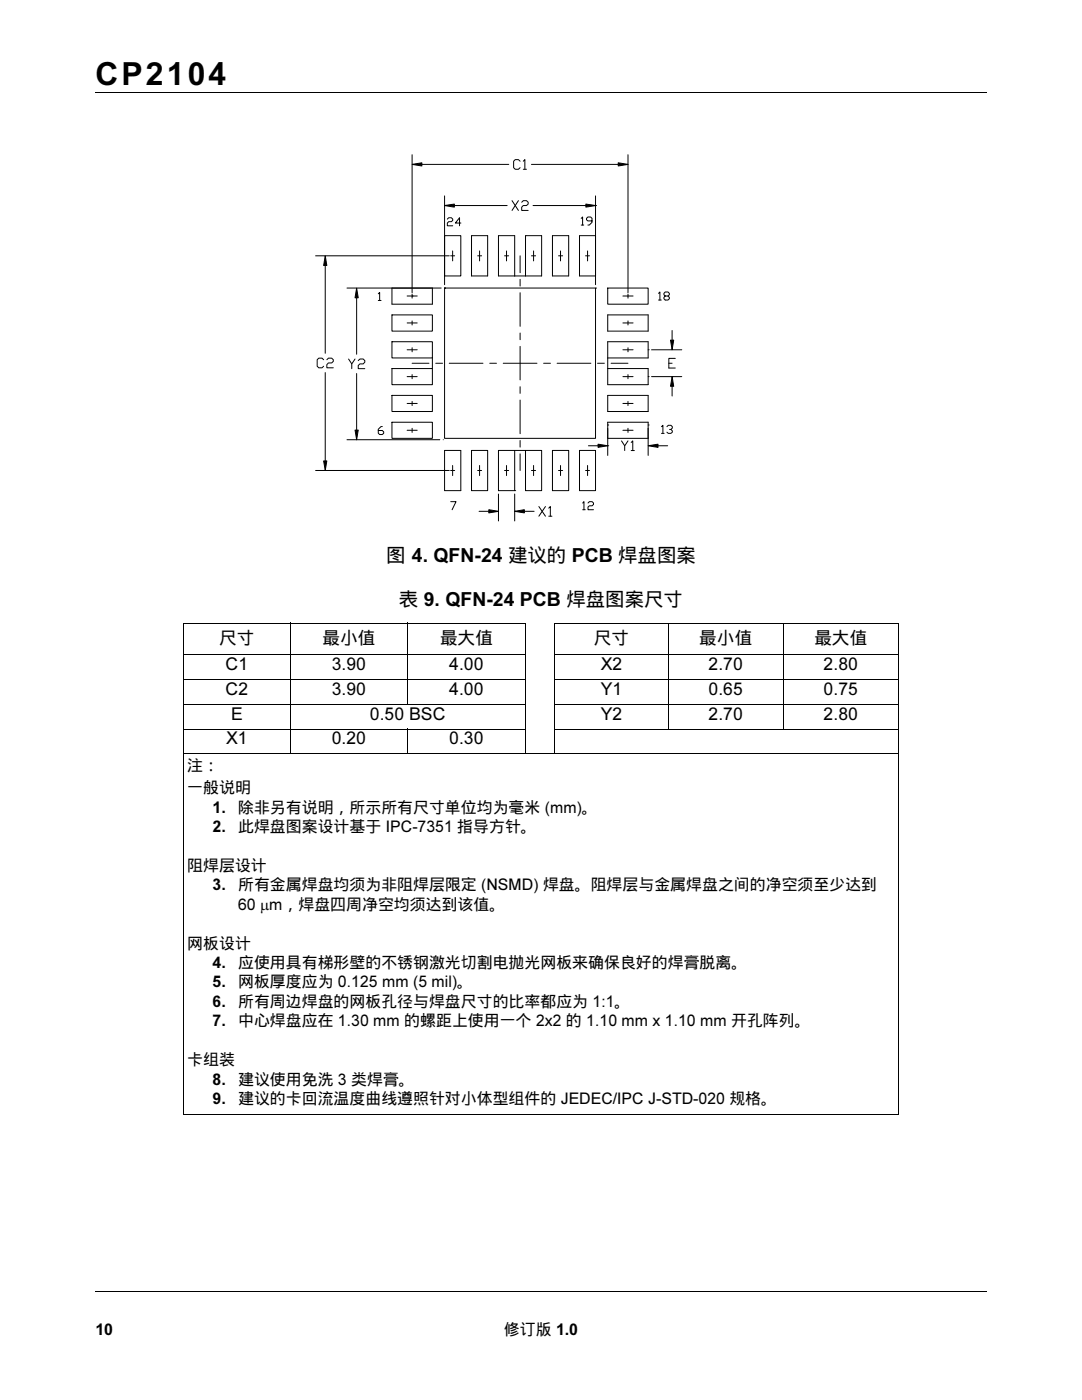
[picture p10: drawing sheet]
<svg xmlns="http://www.w3.org/2000/svg" width="216mm" height="279mm" viewBox="0 0 216 279" stroke-linecap="round" stroke-linejoin="round" font-family="sans-serif">
<path d="M19 18.4h177.8M19.1 257.8h177.8" fill="none" stroke="#000" stroke-width=".2"/>
<path d="M166.6 259.6h30.7v14.7h-30.7z" fill="#fff"/>
<g fill="none" stroke="#000" stroke-width=".2">
<path d="M36.6 124.3h68.3M36.6 130.7h68.3M36.6 135.6h68.3M36.6 124.4v97.9M57.9 124.2v26.3M81.4 124.2v16.5M104.8 124.4v26.1M110.6 124.3h68.7M110.6 130.7h68.7M110.6 135.6h68.7M110.7 124.4v26.1M133.4 124.2v21.4"/>
<path d="M156.3 124.2v21.4M179.3 124.4v97.9M36.6 140.6h68.3M36.6 145.5h68.3M36.6 150.4h142.7M81.4 145.4v5.1M110.6 140.6h68.7M110.6 145.5h68.7M36.6 222.4h142.7"/>
</g>
<path d="M60.2 28.5h77.7v77.7h-77.7z" fill="#fff"/>
<g fill="none" stroke="#000" stroke-width=".2">
<path d="M82.2 32.8l2-.3v.6zM82.2 30.9v27.5M84.2 32.8h17.3M88.7 39.1v17.7M103.8 32.2l-.4-.3h-.6l-.3 .3v1.3l.3 .3h.6l.4-.3M104.4 32.2l.3-.3v1.9M104.4 33.8h.7M106 32.8h17.4M118.8 39.1v17.7M123.4 32.5l1.9 .3-1.9 .3zM125.3 32.8h.1M125.3 30.9v27.5"/>
<path d="M63 51.1h26.6M64.9 53v17.5M64.9 51.1l.3 1.9h-.6zM69.2 57.5h18.8M71.2 59.4v11.3M71.2 57.5l.3 1.9h-.7zM75.5 58.6l.3-.2v1.6M75.5 60h.5M78.2 57.5v3.2h8.1v-3.2M81.2 59.1h2M82.2 59.1h.1M82.2 58.7v.8"/>
<path d="M88.7 57.5h.1M88.7 41l2-.3v.6zM88.7 47h3.2v8.1h-3.2zM88.7 57.5h30.1v30h-30.1zM89.3 43.7l.2-.2h.6l.2 .2v.3l-.2 .2h-.6l-.2 .3v.6h1M89.9 51.1h.8M90.3 50.1v2M90.7 41h10.5M92 44.5h-1.1l.8-1v1.6M94.1 47h3.2v8.1h-3.2zM95.3 51.1h.8M95.7 50.1v2"/>
<path d="M100.7 51.1h.8M101.1 50.1v2M102.2 40l1.2 2M103.4 40l-1.2 2M103.8 51.1v3.3M103.8 55.8v1.3M103.8 58.4v6.7M104.1 40.4l.3-.4h.7l.3 .4v.3l-.3 .3h-.7l-.3 .3v.7h1.3M104.9 55.1v-8.1h3.2v8.1h-8.6v-8.1h3.2v8.1M106 51.1h.9M106.4 41h10.5M106.5 50.1v2"/>
<path d="M110.2 47h3.3v8.1h-3.3zM111.4 51.1h.9M111.8 50.1v2M116 43.6l.2-.3v1.6M116 44.9h.5M116.8 51.1h.8M116.9 40.7l2 .3-2 .3zM117.2 50.1v2M118.1 44.1h-.8l-.3-.2v-.3l.3-.3h.6l.2 .3v.8l-.5 .5h-.3M118.8 57.5h.1M118.8 41h.1M118.8 47h-3.2v8.1h3.2"/>
<path d="M121.3 57.5h8v3.2h-8zM124.3 59.1h2M125.3 58.7v.8M131.4 58.5l.3-.2v1.6M131.4 59.9h.6M133.3 59.1l.3 .3v.2l-.3 .3h-.6l-.2-.3v-.2l.2-.3h.6l.3-.3v-.3l-.3-.2h-.6l-.2 .2v.3l.2 .3M64.6 71.8l-.3-.3h-.7l-.3 .3v1.3l.3 .3h.7l.3-.3M64.9 74.4v17.6M65.2 71.8l.3-.3h.7l.3 .3v.3l-.3 .3h-.7l-.3 .4v.6h1.3M69.6 71.6l.6 1v1M70.8 71.6l-.6 1M71.2 74.5v11.3"/>
<path d="M71.5 72l.3-.4h.7l.3 .4v.3l-.3 .3h-.7l-.3 .3v.7h1.3M78.2 62.8h8.1v3.3h-8.1zM78.2 68.2h8.1v3.2h-8.1zM78.2 73.6h8.1v3.2h-8.1zM78.2 78.9h8.1v3.2h-8.1zM81.2 64.5h2M81.2 69.8h2M81.2 75.2h2M82.2 64.1v.8M82.2 72.5h3.4M82.2 69.4v.8M82.2 74.8v.8"/>
<path d="M86.3 71.4v2.2M87 72.5h1.3M89.6 72.5h6.8M97.7 72.5h1.4M100.4 72.5h6.7M103.8 66.5v1.3M103.8 69.1v6.7M103.8 77.2v1.3M103.8 79.8v6.8M108.5 72.5h1.3M111.2 72.5h6.7M119.2 72.5h1.4"/>
<path d="M121.3 62.8h8v3.3h-8zM121.3 71.4h8v-3.2h-8v8.6h8v-3.2h-8M121.3 78.9h8v3.2h-8zM121.9 72.5h3.4M124.3 64.5h2M124.3 69.8h2M124.3 75.2h2M125.3 64.1v.8M125.3 69.4v.8M125.3 74.8v.8M129.3 69.8h.1M129.3 75.2h.1"/>
<path d="M130 69.8h6M130 75.2h6M133.5 72.5h.6M133.8 67.9h.6l-.3 1.9zM134.1 75.2h.1M134.1 75.2l.3 1.9h-.6zM134.1 66v1.9M134.1 77.1v1.9M134.7 71.5h-1.2v1.9h1.2M63 93.9h26.6M64.6 92h.6l-.3 1.9zM64.9 93.9h.1"/>
<path d="M69.2 87.8h18.6M70.8 85.8h.7l-.3 2zM76.3 85.1h-.3l-.5 .6v.8l.3 .2h.5l.3-.2v-.3l-.3-.3h-.8M78.2 84.3h8.1v3.2h-8.1zM81.2 80.5h2M81.2 85.9h2M82.2 80.1v.8M82.2 85.5v.8M88.4 87.8h.1M88.7 89.9h3.2v8h-3.2zM89.9 93.9h.8M90.3 92.9v2"/>
<path d="M94.1 89.9h3.2v8h-3.2zM95.3 93.9h.8M95.7 92.9v2M99.5 97.9h.1M99.5 98.6v5.4M99.5 89.9h3.2v8h-3.2zM100.7 93.9h.8M101.1 92.9v2M102.7 97.9h.1M102.7 89.9h2.2M102.7 98.6v5.4M103.8 87.9v1.3"/>
<path d="M103.8 90.6v3.3M104.9 89.9h3.2v8h-3.2zM106 93.9h.9M106.5 92.9v2M110.2 89.9h3.3v8h-3.3zM111.4 93.9h.9M111.8 92.9v2M115.6 89.9h3.2v8h-3.2zM116.8 93.9h.8M117.2 92.9v2M117.4 89h1.9M119.3 88.6l2 .4-2 .3z"/>
<path d="M121.3 84.8h.1M121.3 89h.1M121.3 90.9v-6.6h8v6.6M121.3 87.5h8M124 88l.7 1v.9M124.3 80.5h2M124.3 85.9h2M125.3 88l-.6 1M125.3 80.1v.8M125.3 85.5v.8M125.9 88.3l.4-.3v1.9M125.9 89.9h.7"/>
<path d="M129.3 89l2-.4v.7zM129.3 84.8h.1M131.3 89h1.9M132 85.2l.3-.3v1.6M132 86.5h.5M133.1 85.2l.2-.3h.6l.3 .3v.2l-.3 .3h-.3M133.9 85.7l.3 .3v.3l-.3 .2h-.6l-.2-.2M89.9 100.1h1.1l-.8 1.6M95.6 102h1.9M97.5 101.7l2 .3-2 .4zM102.7 102h.1M102.7 102l1.9-.3v.7z"/>
<path d="M104.6 102h2M107.5 101.1l1.3 1.9M108.8 101.1l-1.3 1.9M109.5 101.4l.3-.3v1.9M109.5 103h.6M116.3 100.4l.2-.3v1.6M116.3 101.7h.5M117.3 100.4l.3-.3h.6l.2 .3v.3l-.2 .2h-.6l-.3 .3v.5h1.1"/>
</g>
<g fill="#000">
<path d="M82.2 32.8l2-.3v.6zM123.4 32.5l1.9 .3-1.9 .3zM64.9 51.1l.3 1.9h-.6zM71.2 57.5l.3 1.9h-.7zM88.7 41l2-.3v.6zM116.9 40.7l2 .3-2 .3zM133.8 67.9h.6l-.3 1.9zM134.1 75.2l.3 1.9h-.6zM64.6 92h.6l-.3 1.9zM70.8 85.8h.7l-.3 2zM119.3 88.6l2 .4-2 .3zM129.3 89l2-.4v.7z"/>
<path d="M97.5 101.7l2 .3-2 .4zM102.7 102l1.9-.3v.7z"/>
</g>
<text font-size="6.3" x="19" y="16.9">CP2104</text>
<g font-size="3.9">
<text x="77" y="112.1">图 4. QFN-24 建议的 PCB 焊盘图案</text>
<text x="79.6" y="120.9">表 9. QFN-24 PCB 焊盘图案尺寸</text>
</g>
<g font-size="3.5">
<text x="43.8" y="128.6">尺寸</text>
<text x="64.3" y="128.6">最小值</text>
<text x="87.8" y="128.6">最大值</text>
<text x="118.5" y="128.6">尺寸</text>
<text x="139.5" y="128.6">最小值</text>
<text x="162.5" y="128.6">最大值</text>
<text x="45" y="133.8">C1</text>
<text x="66.2" y="133.8">3.90</text>
<text x="89.7" y="133.8">4.00</text>
<text x="119.9" y="133.8">X2</text>
<text x="141.4" y="133.8">2.70</text>
<text x="164.3" y="133.8">2.80</text>
<text x="45" y="138.7">C2</text>
<text x="46.1" y="143.6">E</text>
<text x="66.2" y="138.7">3.90</text>
<text x="73.8" y="143.6">0.50 BSC</text>
<text x="89.7" y="138.7">4.00</text>
<text x="119.9" y="143.6">Y2</text>
<text x="119.9" y="138.7">Y1</text>
<text x="141.4" y="143.6">2.70</text>
<text x="141.4" y="138.7">0.65</text>
<text x="164.3" y="143.6">2.80</text>
<text x="164.3" y="138.7">0.75</text>
<text x="45.1" y="148.6">X1</text>
<text x="66.2" y="148.6">0.20</text>
<text x="89.7" y="148.6">0.30</text>
</g>
<g font-size="3.2">
<text x="37.4" y="154">注：</text>
<text x="37.4" y="158.3">一般说明</text>
<text x="42.4" y="162.2">1.</text>
<text x="42.4" y="166">2.</text>
<text x="47.5" y="162.2">除非另有说明，所示所有尺寸单位均为毫米 (mm)。</text>
<text x="47.5" y="166">此焊盘图案设计基于 IPC-7351 指导方针。</text>
<text x="37.4" y="173.8">阻焊层设计</text>
<text x="42.4" y="177.7">3.</text>
<text x="47.5" y="177.7">所有金属焊盘均须为非阻焊层限定 (NSMD) 焊盘。阻焊层与金属焊盘之间的净空须至少达到</text>
<text x="47.5" y="181.5">60 μm，焊盘四周净空均须达到该值。</text>
<text x="37.4" y="189.3">网板设计</text>
<text x="42.4" y="193.2">4.</text>
<text x="42.4" y="197.1">5.</text>
<text x="47.5" y="193.2">应使用具有梯形壁的不锈钢激光切割电抛光网板来确保良好的焊膏脱离。</text>
<text x="47.5" y="197.1">网板厚度应为 0.125 mm (5 mil)。</text>
<text x="42.4" y="200.9">6.</text>
<text x="47.5" y="200.9">所有周边焊盘的网板孔径与焊盘尺寸的比率都应为 1:1。</text>
<text x="42.4" y="204.8">7.</text>
<text x="47.5" y="204.8">中心焊盘应在 1.30 mm 的螺距上使用一个 2x2 的 1.10 mm x 1.10 mm 开孔阵列。</text>
<text x="37.4" y="212.6">卡组装</text>
<text x="42.4" y="216.5">8.</text>
<text x="42.4" y="220.3">9.</text>
<text x="47.5" y="216.5">建议使用免洗 3 类焊膏。</text>
<text x="47.5" y="220.3">建议的卡回流温度曲线遵照针对小体型组件的 JEDEC/IPC J-STD-020 规格。</text>
<text x="19" y="266.4">10</text>
<text x="100.5" y="266.4">修订版 1.0</text>
</g>
</svg>
